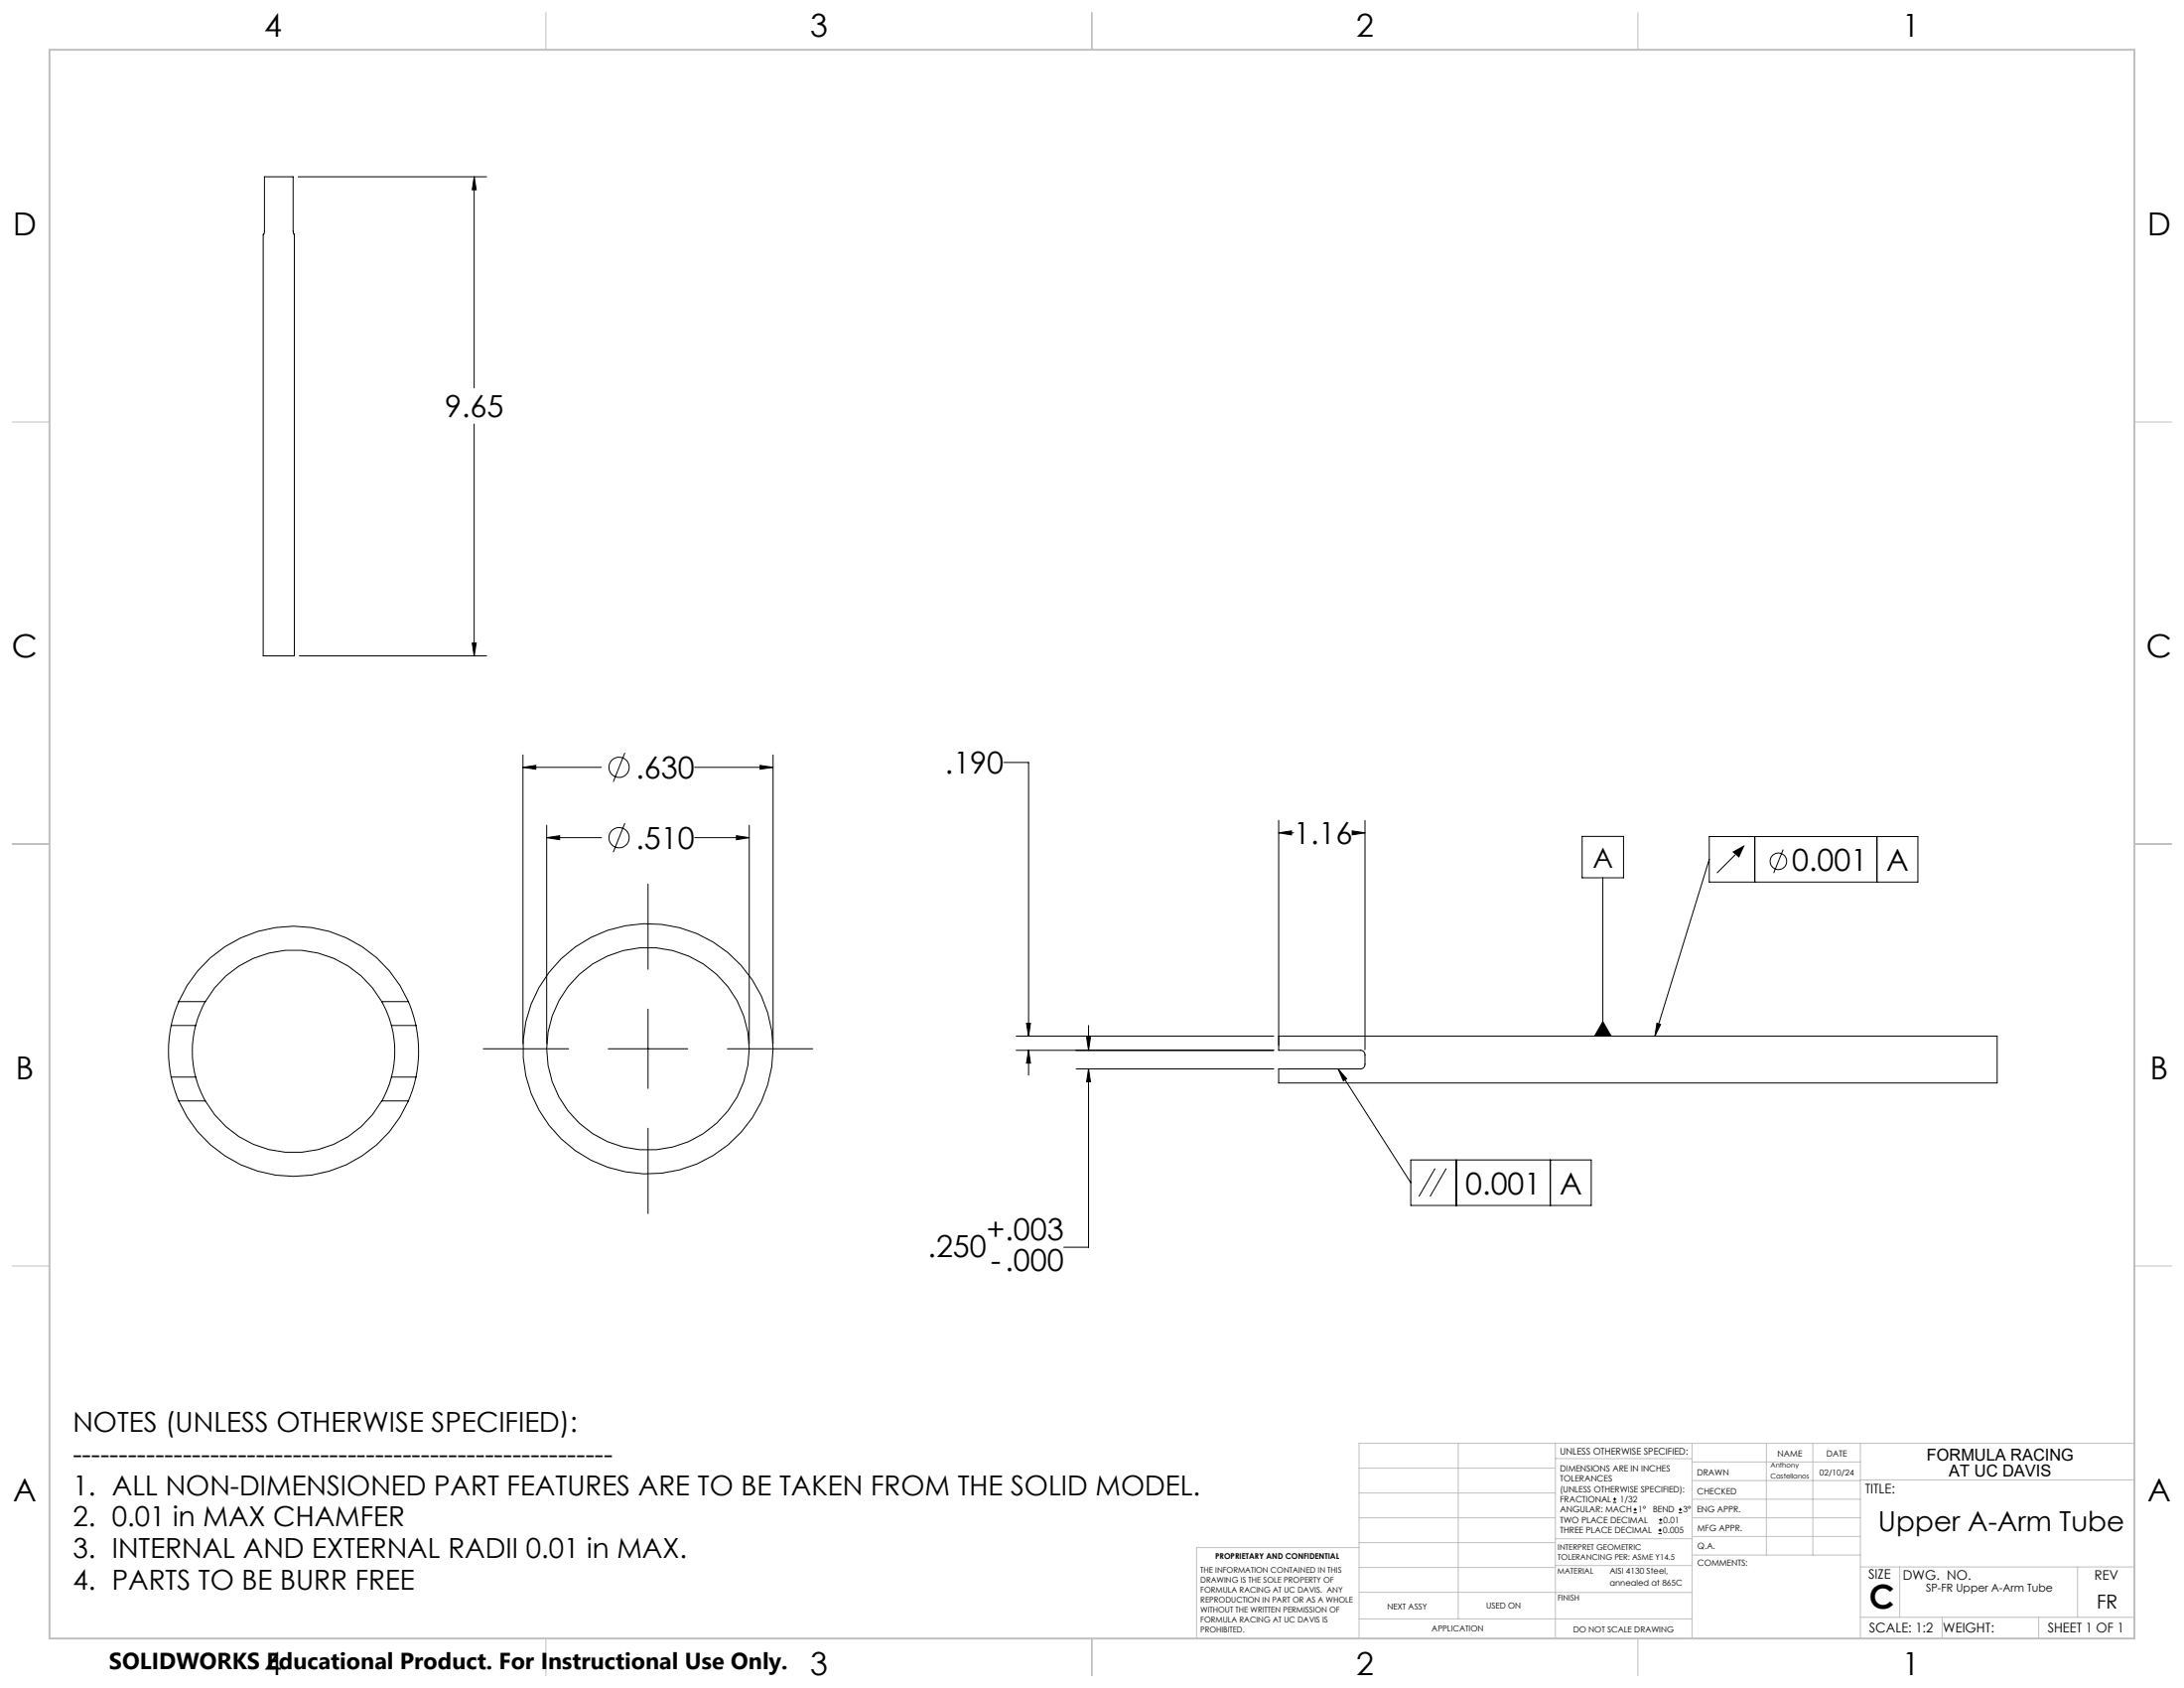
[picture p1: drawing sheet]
<svg xmlns="http://www.w3.org/2000/svg" width="559mm" height="432mm" viewBox="0 0 559 432" stroke-linecap="round" stroke-linejoin="round" font-family="sans-serif">
<g fill="none" stroke="#000" stroke-width=".25">
<path d="M67.7 45.2h7.3v14l.3 .8v107.8h-8v-107.8l.4-.7zM76.3 45.2h48.2M121.3 45.2l.5 3.3h-1zM121.3 45.2v54M121.3 108.5v59.3M76.6 167.8h47.9M120.8 164.5h1l-.5 3.3zM133.8 196.3l3.3-.5v1zM133.8 193.1v73.9M133.8 196.3h20.1M159.9 192.6l-3 7.4M177.7 196.3h20.1"/>
<path d="M194.5 195.8l3.3 .5-3.3 .5zM197.8 193.1v73.9M256.8 195.1h6.4v69.9M139.9 214.3l3.3-.5v1zM139.9 211.1v55.9M139.9 214.3h14M159.9 210.6l-3 7.4M177.7 214.3h14M188.4 213.8l3.3 .5-3.3 .5zM191.7 211.1v55.9M327.2 213l3.2-.5v1.1zM327.2 209.9v57.5"/>
<path d="M327.2 213h3.8M346 212.5l3.2 .5-3.2 .6zM346 213h3.3M349.3 209.9v58.6M404.8 214h10.6v10.5h-10.6zM437.3 214h53.4v11.6h-53.4zM437.3 219.8l-13.9 45.2M444 218.7l-4.7 4.6M449 214v11.6M456.2 217.3l-2.4 6M480.2 214v11.6M165.8 226.1v21.9"/>
<path d="M410.1 224.5v40.5M45.7 256.2a32 32 0 0 1 29.4-19.3 32 32 0 0 1 29.4 19.3M45.7 256.2l-1 2.6-.9 3.5M45.7 256.2h6.8M52.5 256.2a25.9 25.9 0 0 1 45.2 0M52.5 256.2l-1.2 2.5-1.2 3.6M97.7 256.2v.1a25.9 25.9 0 0 1 2.5 6M97.7 256.2h6.8M104.5 256.2l.8 2.2 1.1 3.9M165.8 258.1v20.3M43.8 275.5l1.1 3.9 .8 2.2M43.8 262.3a32.8 32.8 0 0 0 0 13.2"/>
<path d="M43.8 275.5h6.3M43.8 262.3h6.3M50.1 275.5a26.2 26.2 0 0 0 2.4 6.1M50.1 262.3a26.1 26.1 0 0 0 0 13.2M100.2 275.5l-1.3 3.7-1.2 2.4M100.2 262.3a26.1 26.1 0 0 1 0 13.2M100.2 275.5h6.2M100.2 262.3h6.2M106.4 275.5l-.9 3.5-1 2.6M106.4 262.3a32.8 32.8 0 0 1 0 13.2M123.6 268.3h21.9M155.6 268.3h20.4"/>
<path d="M186.1 268.3h21.9M260 265h65.9M260 268.7h65.9M262.6 261.8h1.1l-.5 3.2zM263.2 268.7l.5 3.3h-1.1zM263.2 268.7v6.3M275.3 273.4h50.6M278 265.4h1l-.5 3.3zM278.5 273.4l.5 3.3h-1zM278.5 273.4v45.7h-6.3M278.5 262.3v6.4M327.2 265h183.8v12h-183.8v-3.6h20.9a1.53 1.53 0 0 0 1.2-2v-.4a2.01 2.01 0 0 0-1-2.3h-21.1z"/>
<path d="M342.4 273.4l18.6 29.1M342.4 273.4l2.2 2.5-.9 .6zM410.1 261.3l2.1 3.7h-4.2zM423.9 261.8l1 .2-1.5 3zM45.7 281.6a32 32 0 0 0 29.4 19.3 32 32 0 0 0 29.4-19.3M45.7 281.6h6.8M52.5 281.6a25.9 25.9 0 0 0 45.2 0M97.7 281.6h6.8M165.8 288.6v21.8M361 296.7h46.1v11.7h-46.1zM367.2 298.9l-4.2 7.2M370 298.9l-4.1 7.2"/>
<path d="M372.6 296.7v11.7M396.7 296.7v11.7M412.7 384.3h.9M412.7 383.5h.9M413.1 383.1v.8M418 387h.8M418 386.2h.8M418.4 385.7v.9M424.3 392.3h.9M424.3 391.4h.9M424.5 389.6h.8M424.5 388.8h.8"/>
<path d="M424.7 391v.9M424.9 388.4v.8M429.5 387h.9M429.5 386.2h.9M429.9 385.7v.9"/>
<circle cx="158.4" cy="196.3" r="2.59"/>
<circle cx="158.4" cy="214.3" r="2.59"/>
<circle cx="455" cy="220.3" r="2.1"/>
<circle cx="165.8" cy="268.3" r="32"/>
<circle cx="165.8" cy="268.3" r="25.9"/>
</g>
<g fill="#000">
<path d="M443.2 217.9l3.2-1.8-1.4 3.3zM410.1 261.3l2.1 3.7h-4.2z"/>
<path d="M120.8 164.5h1l-.5 3.3zM121.3 45.2l.5 3.3h-1zM263.2 268.7l.5 3.3h-1.1zM262.6 261.8h1.1l-.5 3.2zM327.2 213l3.2-.5v1.1zM346 212.5l3.2 .5-3.2 .6zM278 265.4h1l-.5 3.3zM278.5 273.4l.5 3.3h-1zM139.9 214.3l3.3-.5v1zM188.4 213.8l3.3 .5-3.3 .5zM133.8 196.3l3.3-.5v1zM194.5 195.8l3.3 .5-3.3 .5z"/>
<path d="M423.9 261.8l1 .2-1.5 3zM342.4 273.4l2.2 2.5-.9 .6z"/>
</g>
<g fill="none" stroke="#c0c0c0" stroke-width=".25">
<path d="M139.7 3.2v9.5M279.4 3.2v9.5M419.1 3.2v9.5M3.1 107.9h9.6M546.1 107.9h9.5M3.1 215.9h9.6M546.1 215.9h9.5M3.1 323.8h9.6M546.1 323.8h9.5M347.7 375.6h50.3M373.1 369.2v44.9M398 369.2v49.9"/>
<path d="M398 373.1h34.9M432.9 369.2v49.9M432.9 378.7h43.1M432.9 374h43.1M451.9 369.2v28.6M463.8 369.2v28.6M476 369.2v49.9M476 378.6h70.1M546.1 369.2h-198.4v49.9M347.7 394.6h50.3M347.7 388.3h50.3M347.7 381.9h50.3"/>
<path d="M347.7 395.9h-41.6v23.2M398 393.6h35M432.9 383.5h43.1M432.9 388.3h43.1M432.9 393h43.1M433 397.8h43M139.7 419.1v9.6M279.4 419.1v9.6M347.7 414.1h85.2M347.7 401h50.3M347.7 407.3h50.3M398 407.4h34.9"/>
<path d="M398 400.5h35M419.1 419.1v9.6M476 413.7h70.1M476 400.8h70.1M486.1 400.8v12.9M496.9 413.7v5.4M521.6 413.7v5.4M531.6 400.8v12.9"/>
</g>
<path d="M12.7 12.7h533.4v406.4h-533.4z" fill="none" stroke="#c0c0c0" stroke-width=".5"/>
<text font-size="8.5" x="478.3" y="411.4">C</text>
<g font-size="8.1">
<text x="67.6" y="9.3">4</text>
<text x="207.3" y="9.3">3</text>
<text x="347" y="9.3">2</text>
<text x="486.7" y="9.3">1</text>
<text x="3.3" y="60.1">D</text>
<text x="549.4" y="60.1">D</text>
<text x="3" y="168">C</text>
<text x="549.1" y="168">C</text>
<text x="4" y="276">B</text>
<text x="550.1" y="276">B</text>
<text x="3.3" y="383.9">A</text>
<text x="549.4" y="383.9">A</text>
<text x="67.6" y="428.4">4</text>
<text x="207.3" y="428.4">3</text>
<text x="347" y="428.4">2</text>
<text x="486.7" y="428.4">1</text>
</g>
<g font-size="7.8">
<text x="113.8" y="106.8">9.65</text>
<text x="241.8" y="198">.190</text>
<text x="162.7" y="199.2">.630</text>
<text x="331" y="216">1.16</text>
<text x="162.7" y="217.2">.510</text>
<text x="458.5" y="222.7">0.001</text>
<text x="482.6" y="222.7">A</text>
<text x="375" y="305.5">0.001</text>
<text x="399.1" y="305.5">A</text>
<text x="252.4" y="317.3">+.003</text>
<text x="237.4" y="321.7">.250</text>
<text x="253.5" y="325.1">-.000</text>
</g>
<g font-size="7.1">
<text x="407.5" y="221.9">A</text>
<text x="18.6" y="366.3">NOTES (UNLESS OTHERWISE SPECIFIED):</text>
<text x="18.6" y="374.4">-----------------------------------------------------------</text>
<text x="18.6" y="382.4">1. ALL NON-DIMENSIONED PART FEATURES ARE TO BE TAKEN FROM THE SOLID MODEL.</text>
<text x="18.6" y="390.5">2. 0.01 in MAX CHAMFER</text>
<text x="480.6" y="391.5">Upper A-Arm Tube</text>
<text x="18.6" y="398.5">3. INTERNAL AND EXTERNAL RADII 0.01 in MAX.</text>
<text x="18.6" y="406.6">4. PARTS TO BE BURR FREE</text>
</g>
<text font-size="5.9" x="27.9" y="427">SOLIDWORKS Educational Product. For Instructional Use Only.</text>
<text font-size="4.9" x="536.5" y="411.4">FR</text>
<g font-size="4.2">
<text x="493" y="373.5">FORMULA RACING</text>
<text x="498.7" y="377.8">AT UC DAVIS</text>
</g>
<g font-size="3.4">
<text x="477.2" y="381.9">TITLE:</text>
<text x="478.1" y="404">SIZE</text>
<text x="486.9" y="404">DWG. NO.</text>
<text x="535.9" y="404.1">REV</text>
<text x="478.2" y="417.6">SCALE: 1:2</text>
<text x="497.1" y="417.7">WEIGHT:</text>
<text x="523.9" y="417.6">SHEET 1 OF 1</text>
</g>
<text font-size="2.8" x="492.8" y="407.2">SP-FR Upper A-Arm Tube</text>
<text font-size="2.4" x="399.2" y="372.1">UNLESS OTHERWISE SPECIFIED:</text>
<g font-size="2.2">
<text x="399.2" y="376.4">DIMENSIONS ARE IN INCHES</text>
<text x="434.2" y="377.3">DRAWN</text>
<text x="454.8" y="372.5">NAME</text>
<text x="467.3" y="372.6">DATE</text>
<text x="399.2" y="379">TOLERANCES</text>
<text x="399.2" y="381.7">(UNLESS OTHERWISE SPECIFIED):</text>
<text x="434.3" y="382.2">CHECKED</text>
<text x="399.2" y="389.6">TWO PLACE DECIMAL</text>
<text x="399.2" y="384.3">FRACTIONAL</text>
<text x="399.2" y="387">ANGULAR: MACH</text>
<text x="414.5" y="384.3">1/32</text>
<text x="419.1" y="387">1°</text>
<text x="422.9" y="387">BEND</text>
<text x="425.6" y="389.6">0.01</text>
<text x="430.6" y="387">3°</text>
<text x="434.2" y="386.9">ENG APPR.</text>
<text x="399.2" y="392.3">THREE PLACE DECIMAL</text>
<text x="425.5" y="392.3">0.005</text>
<text x="434.3" y="391.6">MFG APPR.</text>
<text x="434.3" y="396.3">Q.A.</text>
<text x="434.3" y="400.5">COMMENTS:</text>
</g>
<g font-size="2.1">
<text x="465.5" y="377.4">02/10/24</text>
<text x="411.9" y="402.6">AISI 4130 Steel,</text>
<text x="411.9" y="405.7">annealed at 865C</text>
<text x="354.9" y="411.6">NEXT ASSY</text>
<text x="380.3" y="411.6">USED ON</text>
<text x="366.3" y="417.4">APPLICATION</text>
<text x="402.5" y="417.5">DO NOT SCALE DRAWING</text>
</g>
<g font-size="2">
<text x="310.9" y="398.8">PROPRIETARY AND CONFIDENTIAL</text>
<text x="398.6" y="396.5">INTERPRET GEOMETRIC</text>
<text x="398.6" y="399">TOLERANCING PER: ASME Y14.5</text>
<text x="307.2" y="402.4">THE INFORMATION CONTAINED IN THIS</text>
<text x="307.2" y="404.9">DRAWING IS THE SOLE PROPERTY OF</text>
<text x="307.2" y="407.5">FORMULA RACING AT UC DAVIS. ANY</text>
<text x="398.5" y="402.6">MATERIAL</text>
<text x="307.2" y="410">REPRODUCTION IN PART OR AS A WHOLE</text>
<text x="307.2" y="412.5">WITHOUT THE WRITTEN PERMISSION OF</text>
<text x="398.5" y="409.4">FINISH</text>
<text x="307.2" y="415">FORMULA RACING AT UC DAVIS IS</text>
<text x="307.2" y="417.6">PROHIBITED.</text>
</g>
<g font-size="1.8">
<text x="453" y="375.4">Anthony</text>
<text x="453" y="378.1">Castellanos</text>
</g>
</svg>
